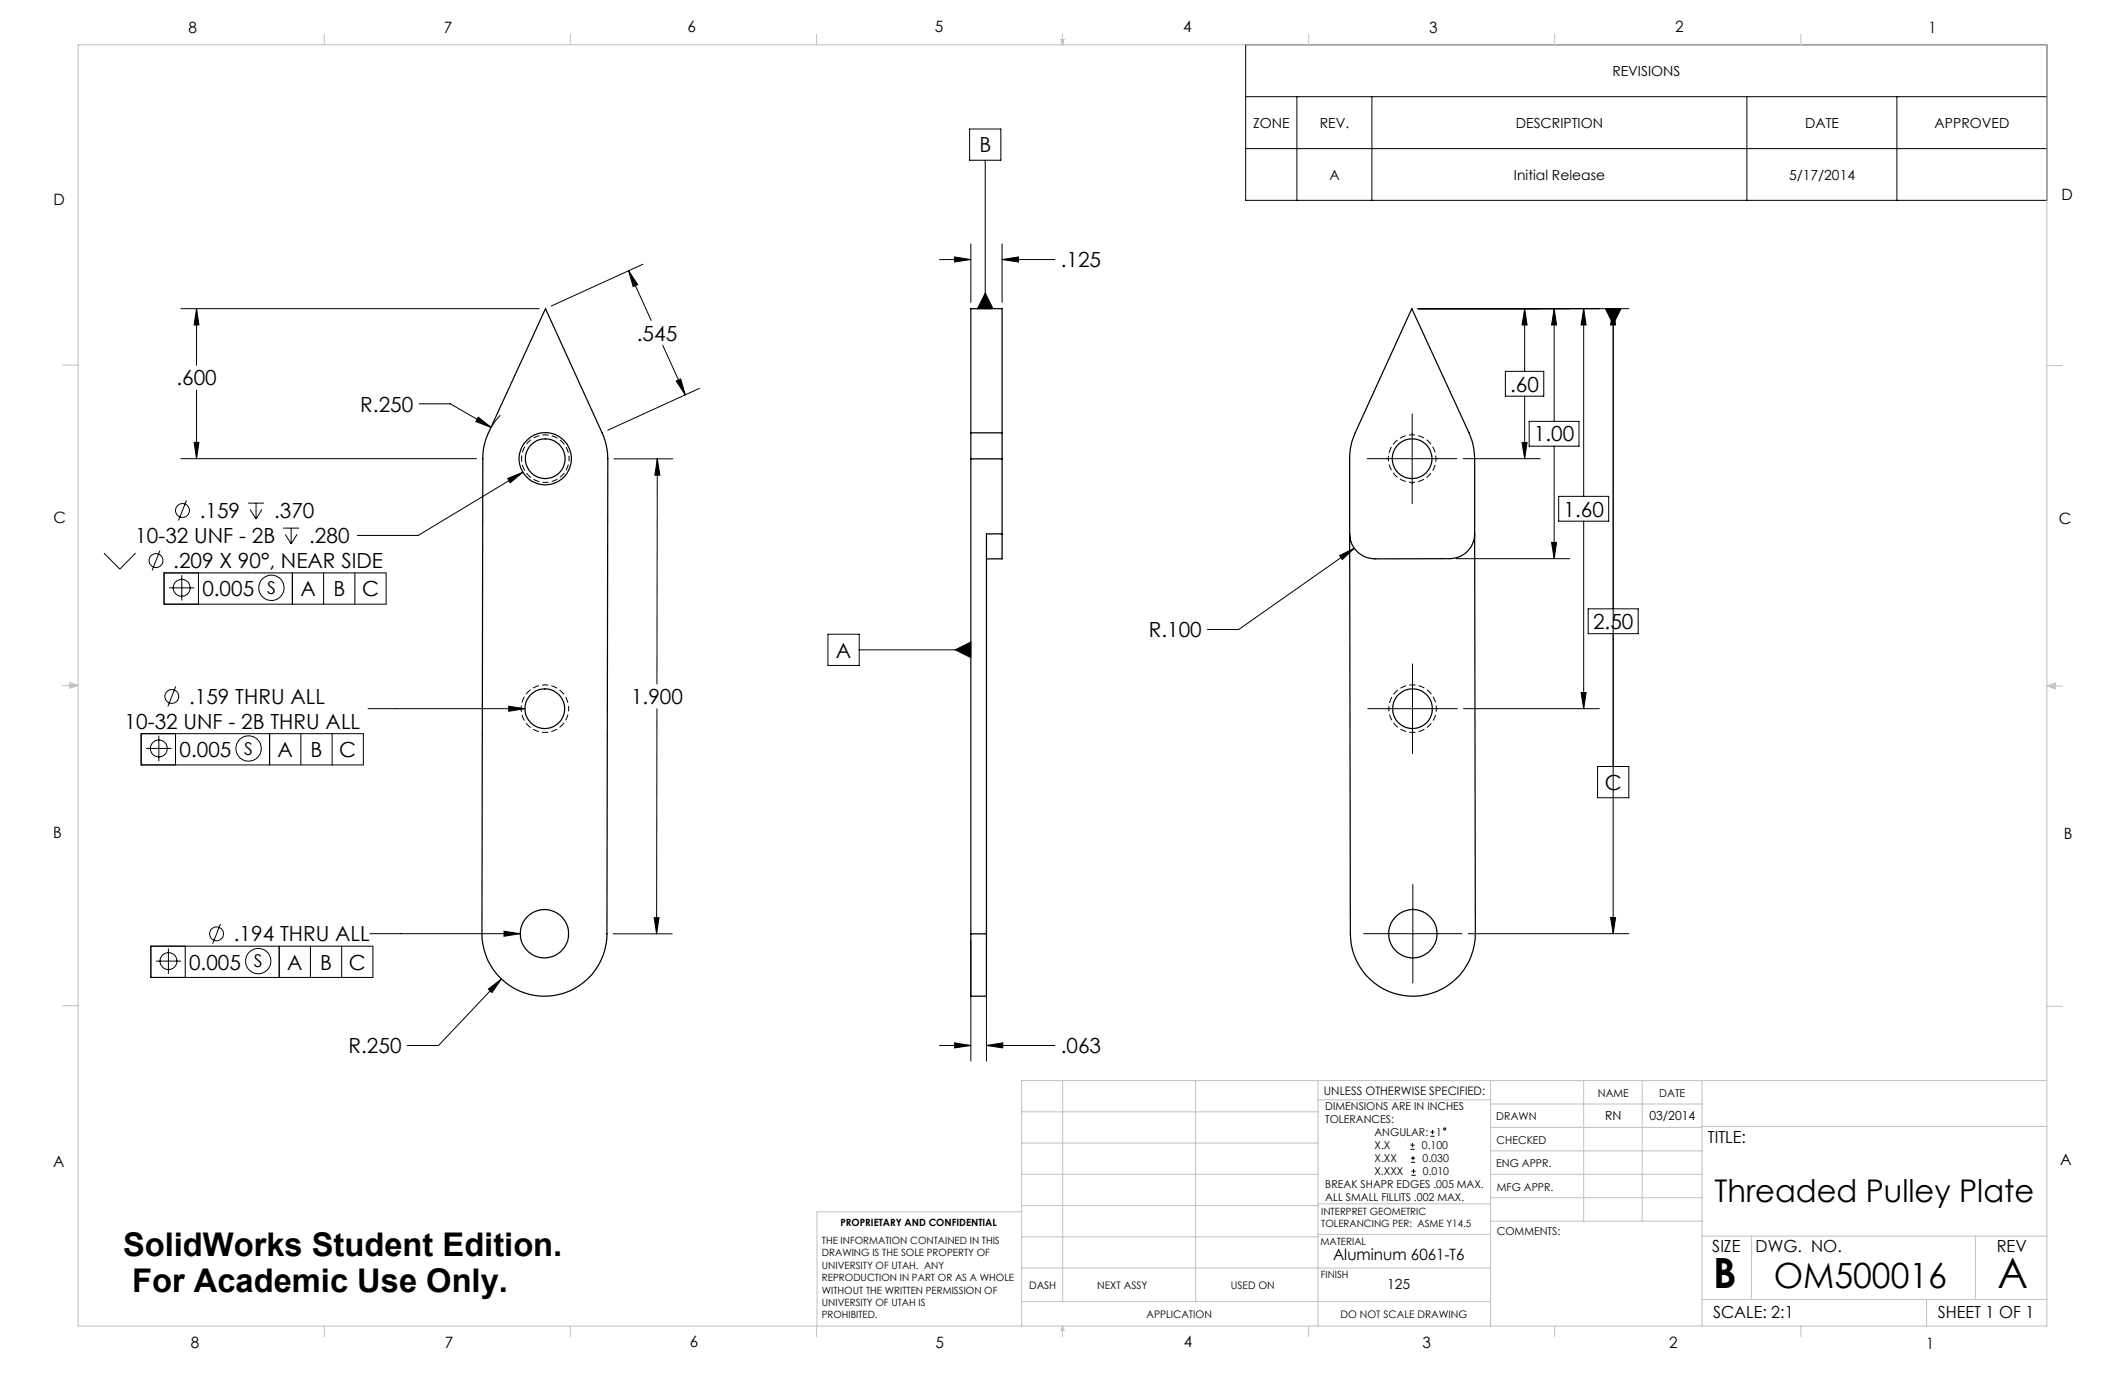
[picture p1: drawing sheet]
<svg xmlns="http://www.w3.org/2000/svg" width="432mm" height="279mm" viewBox="0 0 432 279" stroke-linecap="round" stroke-linejoin="round" font-family="sans-serif">
<g fill="none" stroke="#000" stroke-width=".2">
<path d="M253.1 9.1h162.8v31.6h-162.8zM253.1 19.6h162.8M263.5 19.6v21.1M278.8 19.6v21.1M355 19.6v21.1M385.4 19.6v21.1M197 26.2h6.4v6.4h-6.4zM200.2 32.6v30.1M253.1 30.2h162.8M127.7 55l1.9 2.8-.9 .4zM127.7 55l4.6 10.1M130.6 53.7l-18.6 8.5"/>
<path d="M190.9 52.7h6.4M194 52.2l3.3 .5-3.3 .5zM197.3 49.6v11.9M200.2 59.5l1.6 3.2h-3.2zM203.6 52.7l3.3-.5v1zM203.6 49.6v11.9M203.6 52.7h10.7M36.8 62.7h72.8M39.9 62.7l.5 3.3h-1zM39.9 62.7v11.5M39.9 79.3v13.9M134.7 70.1l4.5 10.1"/>
<path d="M137.4 77.4l.9-.4 .9 3.2zM142.1 78.9l-18.6 8.5M288.1 62.7h42.9M305.9 75.5h7.8v5h-7.8zM309.8 62.7l.5 3.3h-1zM309.8 62.7v12.8M315.8 62.7l.5 3.3h-1zM315.8 62.7v22.9M321.8 62.7l.5 3.3h-1zM321.8 62.7v38.2M326.2 62.7h3.2l-1.6 3.2zM327.8 62.7l.5 3.3h-1z"/>
<path d="M327.8 62.7v127M36.8 93.2h60M39.4 89.9h1l-.5 3.3zM85.2 82.1h6.3l8.3 4.8M97.2 84.8l2.6 2.1-3.1-1.2zM101.7 84.4l-1.9 2.4M103.2 97.2l3.1-1.2-2.6 2.1zM106.3 96l-21.3 12.8h-12.4M124.8 93.2h11.9M133.6 93.2l.5 3.4h-1zM133.6 93.2l-.1 45.8M277.8 93.2h18.3"/>
<path d="M286.9 84.1v18.2M297.3 93.2h15.7M309.3 89.9h1l-.5 3.3zM309.8 80.5v12.7M310.7 85.6h10.2v5.1h-10.2zM315.8 90.7v22.8M21.1 112.4l3.2 3.2 3.3-3.2M32.5 111.9l-1.6 4M33.3 116.4h45.2v6.4h-45.2zM34.4 119.5h5.1M36.9 116.9v5.1M37.9 101.7l-1.6 4.1"/>
<path d="M40.3 116.4v6.4M50.4 102.2h3.2M50.8 103.5l1.2 1.9M52 102.2v3.2M53.2 103.5l-1.2 1.9M57.5 107.3h3.3M58 108.6l1.2 1.9M59.2 107.3v3.2M59.4 116.4v6.4M60.4 108.6l-1.2 1.9M65.8 116.4v6.4M72.1 116.4v6.4"/>
<path d="M272.2 112.9l3-1.5-2.4 2.3zM275.2 111.4l-23.5 16.5h-6.3M295.9 113.5h23.1M315.3 110.2h1l-.5 3.3zM316.7 100.9h10.2v5h-10.2zM321.8 105.9v38.1M35.7 139.5l-1.6 4M168.2 128.9h6.4v6.3h-6.4zM174.6 132h22.7M194.1 132l3.2-1.5v3.1zM287 134.9v18.2M322.7 123.7h10.2v5.1h-10.2z"/>
<path d="M28.7 149.1h45.1v6.3h-45.1zM29.7 152.1h5.2M32.3 149.5v5.2M35.7 149.1v6.3M54.8 149.1v6.3M61.1 149.1v6.3M67.5 149.1v6.3M74.8 144h31.9M103.4 143.5l3.3 .5-3.3 .5zM133.5 144l-.1 45.8M277.9 144h18.2M297.4 144h27.6"/>
<path d="M321.3 140.7h1l-.5 3.3zM324.6 155.8h6.4v6.3h-6.4zM287.1 179.7v20M30.7 192.3h45.1v6.3h-45.1zM31.7 195.3h5.1M34.2 192.7v5.2M37.6 192.3v6.3M44.8 187.7l-1.6 4.1M56.7 192.3v6.3M63.1 192.3v6.3M69.4 192.3v6.3M75.1 189.7h30.6"/>
<path d="M101.9 198.9l-12.8 13.5h-6.3M102.4 189.2l3.3 .5-3.3 .6zM124.6 189.8h12M132.9 186.5h1l-.5 3.3zM197.3 191v24.6M200.4 191v24.6M277.1 189.7h20M298.3 189.7h32.7M327.3 186.4h1l-.5 3.3zM99.2 201l2.7-2.1-1.9 2.8zM190.9 212.4h6.4M194 211.9l3.3 .5-3.3 .5z"/>
<path d="M200.4 212.4l3.4-.5v1zM200.4 212.4h13.9M286.6 233.5h.8M286.6 232.7h.8M286.7 236.2h.8M286.7 235.3h.8M286.8 238.8h.9M286.8 238h.9M287 232.3v.8M287.1 234.9v.9M287.2 237.6v.8M290.7 230.9h.8"/>
<path d="M290.7 230h.8M291.1 229.6v.9"/>
<circle cx="31.7" cy="113.9" r="1.41"/>
<circle cx="36.9" cy="119.5" r="1.71"/>
<circle cx="37.1" cy="103.7" r="1.41"/>
<circle cx="55.1" cy="119.5" r="2.57"/>
<circle cx="32.3" cy="152.1" r="1.73"/>
<circle cx="34.9" cy="141.5" r="1.41"/>
<circle cx="50.5" cy="152.1" r="2.57"/>
<circle cx="34.2" cy="195.3" r="1.71"/>
<circle cx="44" cy="189.8" r="1.4"/>
<circle cx="52.5" cy="195.3" r="2.57"/>
<circle cx="293.5" cy="229.4" r=".21"/>
</g>
<path d="M115.6 93.2a4.8 4.8 0 0 1-7.1 4.2 4.8 4.8 0 0 1-.3-8.3 4.8 4.8 0 0 1 7.4 3.8v.3M282.1 93.2a4.8 4.8 0 0 0 7.2 4.2 4.8 4.8 0 0 0 .2-8.3 4.8 4.8 0 0 0-7.4 3.8v.3M115.6 144a4.8 4.8 0 0 1-7.2 4.2 4.8 4.8 0 0 1-.3-8.3 4.8 4.8 0 0 1 7.4 3.8l.1 .3M282.2 144a4.8 4.8 0 0 0 7.2 4.2 4.8 4.8 0 0 0 .2-8.3 4.8 4.8 0 0 0-7.4 3.8v.3" fill="none" stroke="#000" stroke-width=".2" stroke-dasharray="1.3 .6" stroke-dashoffset=".7" stroke-linecap="butt"/>
<g fill="none" stroke="#c0c0c0" stroke-width=".2">
<path d="M15.9 9.1h400v260.4h-400zM65.9 6.9v2.2M115.9 6.9v2.2M165.9 6.9v2.2M215.6 8h.6l-.3 1.1zM215.7 8l.2 1.1M215.9 6.9v2.2M216 8l-.1 1.1M265.9 6.9v2.2M315.9 6.9v2.2M365.9 6.9v2.2M12.7 74.2h3.2"/>
<path d="M415.9 74.3h3.2M12.7 139.3h3.2M14.2 139.1l1.7 .2M14.2 138.7l1.7 .6-1.7 .5zM15.9 139.3l-1.7 .3M415.9 139.4h3.2M415.9 139.4l1.8-.6v1.2zM415.9 139.4l1.8 .3M417.7 139.2l-1.8 .2M12.7 204.4h3.2M215.9 219.6v44.9M243 219.6v44.9"/>
<path d="M267.8 219.6v49.9M302.9 219.6v49.9M321.8 219.6v28.5M333.7 219.6v28.5M345.9 219.6v49.9M415.9 204.5h3.2M415.9 219.6h-208.3v49.9M207.6 238.6h60.2M207.6 232.3h60.2M207.6 225.9h60.2M267.8 223.5h35.1M302.9 233.9h43"/>
<path d="M302.9 229.1h43M302.9 224.3h43M302.9 238.6h43M345.9 228.9h70M207.6 257.7h95.3M207.6 251.3h60.2M207.6 245h60.2M207.6 246.2h-41.6v23.3M267.8 250.8h35.1M267.8 244.6h35.1M302.9 248.1h43M302.9 243.4h43"/>
<path d="M345.9 251.2h70M355.9 251.2v12.9M401.4 251.2v12.9M65.9 269.5v2.1M115.9 269.5v2.1M165.9 269.5v2.1M207.6 264.5h95.3M215.9 269.5v2.1M215.9 269.5l.3 .8h-.6zM265.9 269.5v2.1M315.9 269.5v2.1M345.9 264.1h70"/>
<path d="M365.9 269.5v2.1M391.5 264.1v5.4"/>
</g>
<g fill="#000">
<path d="M326.2 62.7h3.2l-1.6 3.2z"/>
<path d="M194.1 132l3.2 1.6v-3.1zM200.2 59.5l1.6 3.2h-3.2z"/>
<path d="M99.2 201l.8 .7 1.9-2.8zM97.2 84.8l-.5 .9 3.1 1.2zM39.4 89.9h1l-.5 3.3zM39.9 62.7l.5 3.3h-1zM103.2 97.2l.5 .9 2.6-2.1zM103.4 143.5v1l3.3-.5zM102.4 189.2v1.1l3.3-.6zM132.9 186.5h1l-.5 3.3zM133.6 93.2l.5 3.4h-1zM137.4 77.4l.9-.4 .9 3.2zM127.7 55l1.9 2.8-.9 .4zM194 211.9l3.3 .5-3.3 .5zM200.4 212.4l3.4-.5v1zM203.6 52.7l3.3-.5v1zM194 52.2l3.3 .5-3.3 .5zM309.8 62.7l.5 3.3h-1zM309.3 89.9h1l-.5 3.3zM321.8 62.7l.5 3.3h-1zM321.3 140.7h1l-.5 3.3zM327.8 62.7l.5 3.3h-1zM327.3 186.4h1l-.5 3.3zM315.8 62.7l.5 3.3h-1zM315.3 110.2h1l-.5 3.3zM272.2 112.9l.6 .8 2.4-2.3z"/>
</g>
<g fill="none" stroke="#000" stroke-width=".25">
<path d="M110.8 62.7l11.5 25.2a13.6 13.6 0 0 1 1.2 5.3l-.2 96.6a12.7 12.7 0 0 1-12.7 12.6 12.7 12.7 0 0 1-12.7-12.7l.2-96.5a12.1 12.1 0 0 1 1.2-5.3zM197.3 87.9v5.3M197.3 93.2h6.3M197.3 87.9h6.3M197.3 87.9v-25.2h6.3v25.2M197.3 93.2v96.6M203.6 87.9v5.3M203.6 93.2v15.3M203.6 108.5v5.1h-3.2M203.6 108.5h-3.2v81.3M299.6 108.4v-15.2a13.6 13.6 0 0 0-1.1-5.3l-11.6-25.2-11.5 25.2a12.7 12.7 0 0 0-1.2 5.3v15.3M299.6 108.4a5.1 5.1 0 0 1-5 5.1l-15.2 .1a5.1 5.1 0 0 1-5.2-5.1"/>
<path d="M299.6 108.4l.2 81.3a12.7 12.7 0 0 1-12.7 12.7 12.7 12.7 0 0 1-12.7-12.6l-.2-81.3M197.3 189.8v12.6h3.1v-12.6M197.3 189.8h3.1"/>
<circle cx="110.8" cy="93.2" r="4"/>
<circle cx="110.8" cy="93.2" r="5.3"/>
<circle cx="286.9" cy="93.2" r="4"/>
<circle cx="110.7" cy="144" r="4"/>
<circle cx="287" cy="144" r="4"/>
<circle cx="110.6" cy="189.7" r="4.9"/>
<circle cx="287.1" cy="189.7" r="4.9"/>
</g>
<g font-size="8.5">
<text x="348.1" y="261.8">B</text>
<text x="405.9" y="261.6">A</text>
</g>
<text font-size="7.1" x="360.4" y="261.7">OM500016</text>
<g font-size="6.6">
<text x="25" y="255.3">SolidWorks Student Edition.</text>
<text x="26.8" y="262.5">For Academic Use Only.</text>
</g>
<text font-size="6.3" x="348.4" y="244.2">Threaded Pulley Plate</text>
<g font-size="4.2">
<text x="199" y="31">B</text>
<text x="215.5" y="54.3">.125</text>
<text x="129.4" y="69.2">.545</text>
<text x="35.8" y="78.3">.600</text>
<text x="73.2" y="83.7">R.250</text>
<text x="306.9" y="79.6">.60</text>
<text x="311.7" y="89.7">1.00</text>
<text x="40.6" y="105.3">.159</text>
<text x="55.7" y="105.3">.370</text>
<text x="317.7" y="105">1.60</text>
<text x="27.5" y="110.4">10-32 UNF - 2B</text>
<text x="62.8" y="110.4">.280</text>
<text x="35.2" y="115.4">.209 X 90°, NEAR SIDE</text>
<text x="41.1" y="121.2">0.005</text>
<text x="61" y="121.2">A</text>
<text x="67.7" y="121.2">B</text>
<text x="73.6" y="121.2">C</text>
<text x="233.4" y="129.5">R.100</text>
<text x="323.7" y="127.8">2.50</text>
<text x="169.9" y="133.6">A</text>
<text x="38.4" y="143.1">.159 THRU ALL</text>
<text x="128.2" y="143.1">1.900</text>
<text x="25.3" y="148.1">10-32 UNF - 2B THRU ALL</text>
<text x="36.5" y="153.8">0.005</text>
<text x="56.4" y="153.8">A</text>
<text x="63.1" y="153.8">B</text>
<text x="68.9" y="153.8">C</text>
<text x="326.1" y="160.5">C</text>
<text x="47.5" y="191.3">.194 THRU ALL</text>
<text x="38.4" y="197">0.005</text>
<text x="58.4" y="197">A</text>
<text x="65.1" y="197">B</text>
<text x="70.9" y="197">C</text>
<text x="70.8" y="214">R.250</text>
<text x="215.5" y="214">.063</text>
</g>
<g font-size="3.6">
<text x="54.3" y="120.7">S</text>
<text x="49.6" y="153.4">S</text>
<text x="51.6" y="196.6">S</text>
</g>
<g font-size="3.4">
<text x="347.1" y="232.3">TITLE:</text>
<text x="347.9" y="254.3">SIZE</text>
<text x="356.7" y="254.4">DWG. NO.</text>
<text x="405.7" y="254.5">REV</text>
<text x="348.1" y="267.9">SCALE: 2:1</text>
<text x="393.8" y="267.9">SHEET 1 OF 1</text>
</g>
<g font-size="3.2">
<text x="38.3" y="6.7">8</text>
<text x="90.2" y="6.7">7</text>
<text x="139.7" y="6.5">6</text>
<text x="190" y="6.5">5</text>
<text x="240.4" y="6.5">4</text>
<text x="290.4" y="6.7">3</text>
<text x="340.4" y="6.5">2</text>
<text x="391.9" y="6.7">1</text>
<text x="10.9" y="41.6">D</text>
<text x="418.9" y="40.7">D</text>
<text x="10.9" y="106.3">C</text>
<text x="418.4" y="106.4">C</text>
<text x="10.8" y="170.2">B</text>
<text x="419.4" y="170.6">B</text>
<text x="10.8" y="237.2">A</text>
<text x="418.6" y="236.8">A</text>
<text x="270.9" y="256.1">Aluminum 6061-T6</text>
<text x="38.8" y="273.8">8</text>
<text x="90.4" y="273.8">7</text>
<text x="140.2" y="273.8">6</text>
<text x="190.1" y="273.9">5</text>
<text x="240.5" y="273.8">4</text>
<text x="289" y="273.9">3</text>
<text x="339.1" y="273.8">2</text>
<text x="391.4" y="274.1">1</text>
</g>
<g font-size="2.8">
<text x="327.6" y="15.4">REVISIONS</text>
<text x="254.6" y="26">ZONE</text>
<text x="268.2" y="26">REV.</text>
<text x="308" y="26">DESCRIPTION</text>
<text x="366.8" y="26">DATE</text>
<text x="393.1" y="26">APPROVED</text>
<text x="270.1" y="36.5">A</text>
<text x="307.6" y="36.5">Initial Release</text>
<text x="363.5" y="36.5">5/17/2014</text>
<text x="281.9" y="261.9">125</text>
</g>
<g font-size="2.5">
<text x="326.2" y="227.6">RN</text>
<text x="335.2" y="227.7">03/2014</text>
</g>
<text font-size="2.4" x="269" y="222.4">UNLESS OTHERWISE SPECIFIED:</text>
<g font-size="2.2">
<text x="269.3" y="225.6">DIMENSIONS ARE IN INCHES</text>
<text x="304.1" y="227.7">DRAWN</text>
<text x="324.7" y="222.9">NAME</text>
<text x="337.2" y="222.9">DATE</text>
<text x="269.3" y="228.2">TOLERANCES:</text>
<text x="279.3" y="233.5">X.X</text>
<text x="279.3" y="230.9">ANGULAR:</text>
<text x="288.9" y="233.5">0.100</text>
<text x="291.8" y="230.9">1</text>
<text x="304.1" y="232.6">CHECKED</text>
<text x="279.3" y="236.2">X.XX</text>
<text x="279.3" y="238.8">X.XXX</text>
<text x="289" y="236.2">0.030</text>
<text x="289.1" y="238.8">0.010</text>
<text x="304" y="237.2">ENG APPR.</text>
<text x="269.3" y="241.5">BREAK SHAPR EDGES .005 MAX.</text>
<text x="269.3" y="244.1">ALL SMALL FILLITS .002 MAX.</text>
<text x="304.2" y="241.9">MFG APPR.</text>
<text x="304.1" y="250.9">COMMENTS:</text>
</g>
<g font-size="2.1">
<text x="209.1" y="261.9">DASH</text>
<text x="223" y="261.9">NEXT ASSY</text>
<text x="250.1" y="261.9">USED ON</text>
<text x="233" y="267.8">APPLICATION</text>
<text x="272.4" y="267.8">DO NOT SCALE DRAWING</text>
</g>
<g font-size="2">
<text x="170.8" y="249.2">PROPRIETARY AND CONFIDENTIAL</text>
<text x="268.5" y="246.8">INTERPRET GEOMETRIC</text>
<text x="268.5" y="249.4">TOLERANCING PER: ASME Y14.5</text>
<text x="167" y="252.8">THE INFORMATION CONTAINED IN THIS</text>
<text x="167" y="255.3">DRAWING IS THE SOLE PROPERTY OF</text>
<text x="167" y="257.8">UNIVERSITY OF UTAH. ANY</text>
<text x="268.3" y="252.9">MATERIAL</text>
<text x="167" y="260.3">REPRODUCTION IN PART OR AS A WHOLE</text>
<text x="167" y="262.9">WITHOUT THE WRITTEN PERMISSION OF</text>
<text x="268.4" y="259.7">FINISH</text>
<text x="167" y="265.4">UNIVERSITY OF UTAH IS</text>
<text x="167" y="267.9">PROHIBITED.</text>
</g>
</svg>
